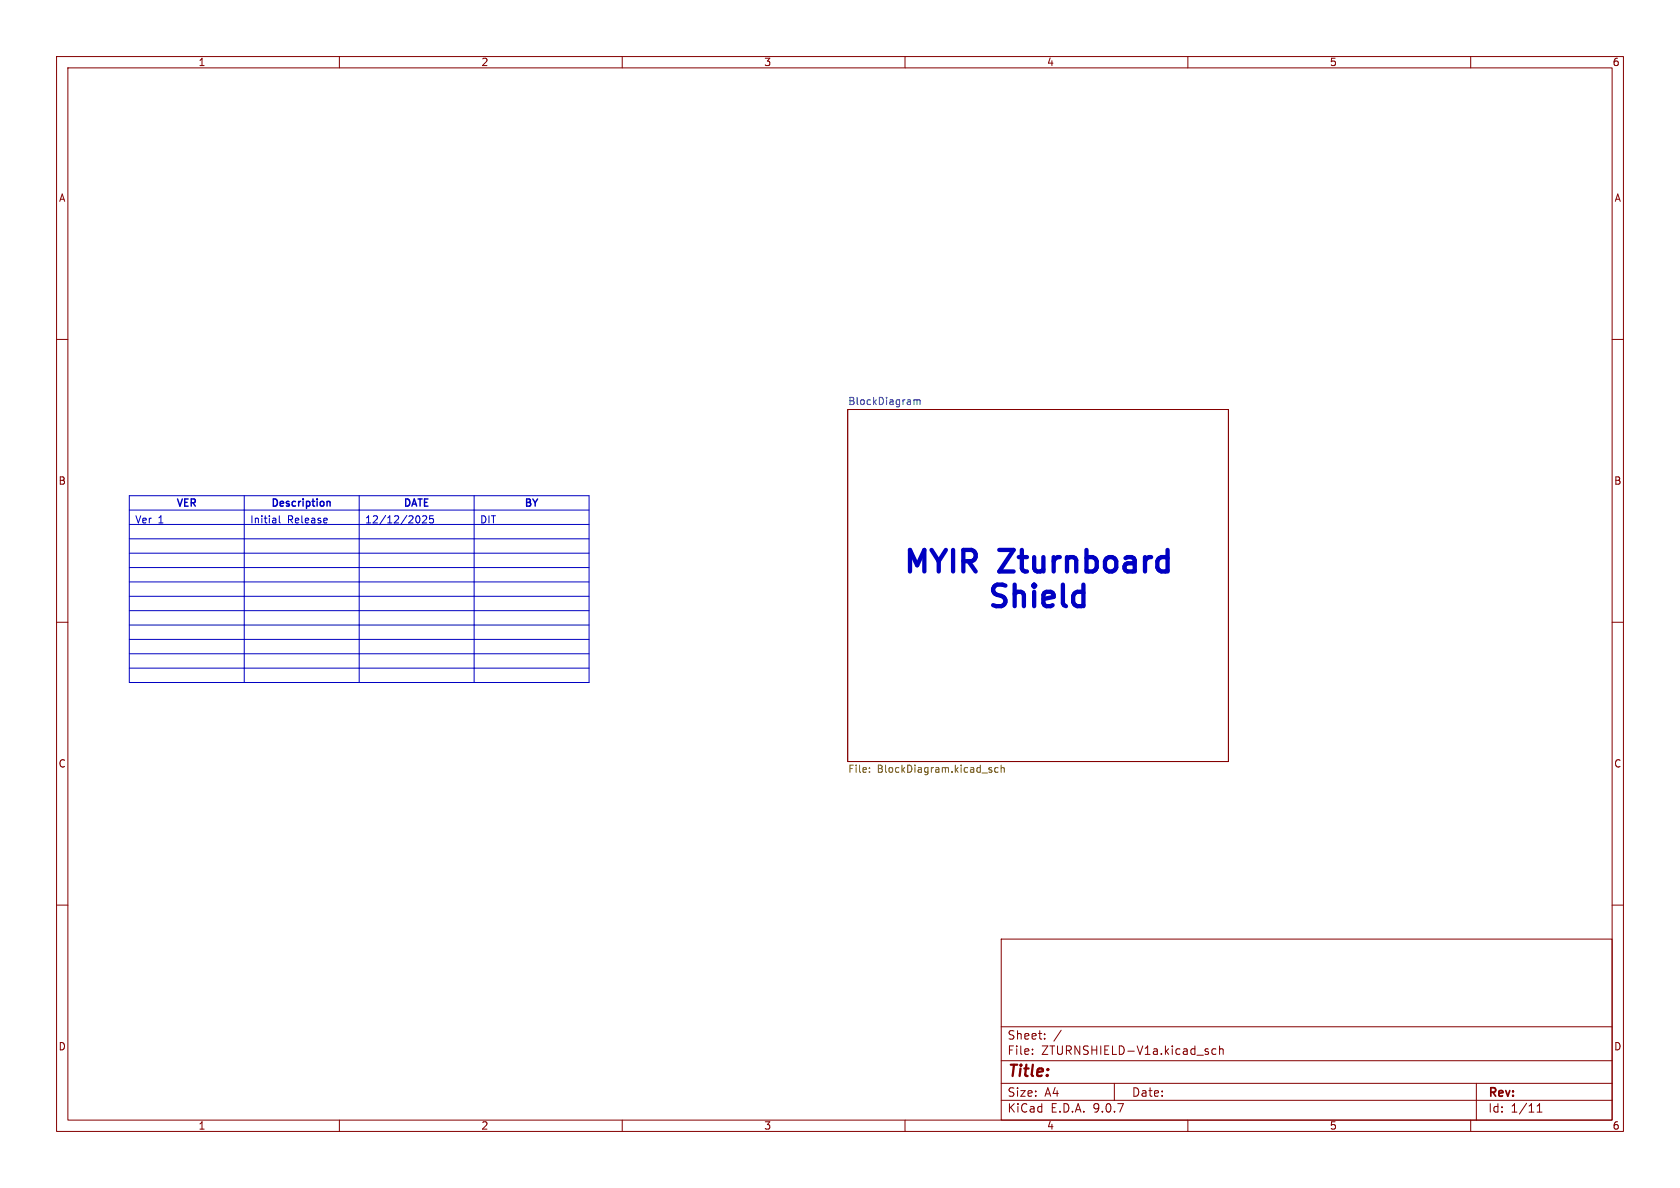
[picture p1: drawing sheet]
<svg xmlns="http://www.w3.org/2000/svg" width="297mm" height="210mm" viewBox="0 0 297 210" stroke-linecap="round" stroke-linejoin="round" font-family="sans-serif">
<g fill="none" stroke="#840000" stroke-width=".18">
<path d="M10 10h277v190h-277zM12 12h273v186h-273zM60 10v2M110 10v2M160 10v2M210 10v2M260 10v2M10 60h2M149.9 72.4h67.3v62.2h-67.3zM285 60h2M10 110h2M285 110h2"/>
<path d="M10 160h2M177 166h108v32h-108zM285 160h2M60 198v2M110 198v2M160 198v2M177 194.5h108M177 191.5h108M177 187.5h108M177 181.5h108M182.5 186.3v.1M182.5 185.5v.1"/>
<path d="M184.7 183.6v.1M184.7 182.8v.1M187.6 182.1l-1.3 2M197 191.5v3M210 198v2M213.5 185.9l.2 .2-.2 .3M213.5 185.4l.1 .1M215 185.5l-.5-.1-.3 .3v.4l.2 .2h.6M215.6 185.5l.2-.1 .4 .1v.9M215.6 184.9v1.5M260 198v2M261 191.5v6.5"/>
<path d="M271.7 196.6h.9M271.7 195.5l.5-.4v1.5"/>
</g>
<path d="M161.6 70.7v.8M161.6 70.8l.3-.1 .2 .1M162.1 70.8l.2-.1h.3l.1 .8M162.1 70.8v.7" fill="none" stroke="#006464" stroke-width=".18"/>
<path d="M153.7 136.4v.1M153.7 135.7v.2M174.9 136l.5 .3-.1 .2h-.4M174.9 135.7h.4M176.4 135.7h-.3l-.3 .2 .2 .6h.4M177 135.8l.2-.1h.3v.8M177 135.3v1.2" fill="none" stroke="#725600" stroke-width=".18"/>
<path d="M58 88.6l.4 .2v.7" fill="none" stroke="#0000c2" stroke-width=".25"/>
<g fill="none" stroke="#0000c2" stroke-width=".18">
<path d="M22.9 90.2h81.2M22.9 92.7h81.2M22.9 95.3h81.2M22.9 97.8h81.2M22.9 87.6h81.2v33.1h-81.2zM43.2 87.6v33.1M48.7 91.7l.1 .7M48.8 92.4h-.2M48.8 91.9l-.2 .1M49.4 91.2v1.1l.2 .1M63.5 87.6v33.1M73.8 91.2a.68 .68 0 0 1 .4 .6 .68 .68 0 0 1-.4 .6"/>
<path d="M74.7 91.3l.5-.1 .2 .3-.7 .9h.7M76.6 91.2h-.6l-.1 .6 .2-.1h.4l.1 .2v.4l-.2 .1-.5-.1M83.8 87.6v33.1M22.9 100.3h81.2M22.9 102.9h81.2M22.9 105.4h81.2M22.9 108h81.2M22.9 110.5h81.2M22.9 113h81.2M22.9 115.6h81.2M22.9 118.1h81.2"/>
</g>
<g font-size="5.3" fill="#0000c2">
<text x="159.2" y="102.3">MYIR</text>
<text x="176.9" y="102.3">Zturnboard</text>
<text x="174.1" y="108.5">Shield</text>
</g>
<text font-size="2.8" fill="#840000" x="178" y="190.9">Title:</text>
<g font-size="2.1" fill="#840000">
<text x="178" y="184">Sheet:</text>
<text x="178" y="186.7">File:</text>
<text x="184.1" y="186.7">ZTURNSHIELD-V1a.kicad_sch</text>
<text x="178" y="196.9">KiCad</text>
<text x="178" y="194.1">Size:</text>
<text x="184.7" y="194.1">A4</text>
<text x="185.7" y="196.9">E.D.A.</text>
<text x="193.3" y="196.9">9.0.7</text>
<text x="200" y="194.1">Date:</text>
<text x="263" y="194.3">Rev:</text>
<text x="263" y="196.9">Id:</text>
<text x="267.1" y="196.9">1/11</text>
</g>
<g font-size="1.8" fill="#840000">
<text x="35" y="11.9">1</text>
<text x="85" y="11.9">2</text>
<text x="135" y="11.9">3</text>
<text x="185" y="11.9">4</text>
<text x="235" y="11.9">5</text>
<text x="285" y="11.9">6</text>
<text x="10.3" y="35.9">A</text>
<text x="285.3" y="35.9">A</text>
<text x="10.3" y="85.9">B</text>
<text x="285.3" y="85.9">B</text>
<text x="10.3" y="135.9">C</text>
<text x="285.3" y="135.9">C</text>
<text x="10.3" y="185.9">D</text>
<text x="285.3" y="185.9">D</text>
<text x="35" y="199.9">1</text>
<text x="85" y="199.9">2</text>
<text x="135" y="199.9">3</text>
<text x="185" y="199.9">4</text>
<text x="235" y="199.9">5</text>
<text x="285" y="199.9">6</text>
</g>
<text font-size="1.8" fill="#006464" x="149.9" y="71.7">BlockDiagram</text>
<g font-size="1.8" fill="#0000c2">
<text x="31" y="89.9">VER</text>
<text x="47.8" y="89.9">Description</text>
<text x="71.2" y="89.9">DATE</text>
<text x="92.5" y="89.9">BY</text>
<text x="23.8" y="92.8">Ver</text>
<text x="27.9" y="92.8">1</text>
<text x="44.1" y="92.8">Initial</text>
<text x="50.8" y="92.8">Release</text>
<text x="64.5" y="92.8">12/12/2025</text>
<text x="84.8" y="92.8">DIT</text>
</g>
<g font-size="1.8" fill="#725600">
<text x="149.9" y="136.9">File:</text>
<text x="155.1" y="136.9">BlockDiagram.kicad_sch</text>
</g>
</svg>
